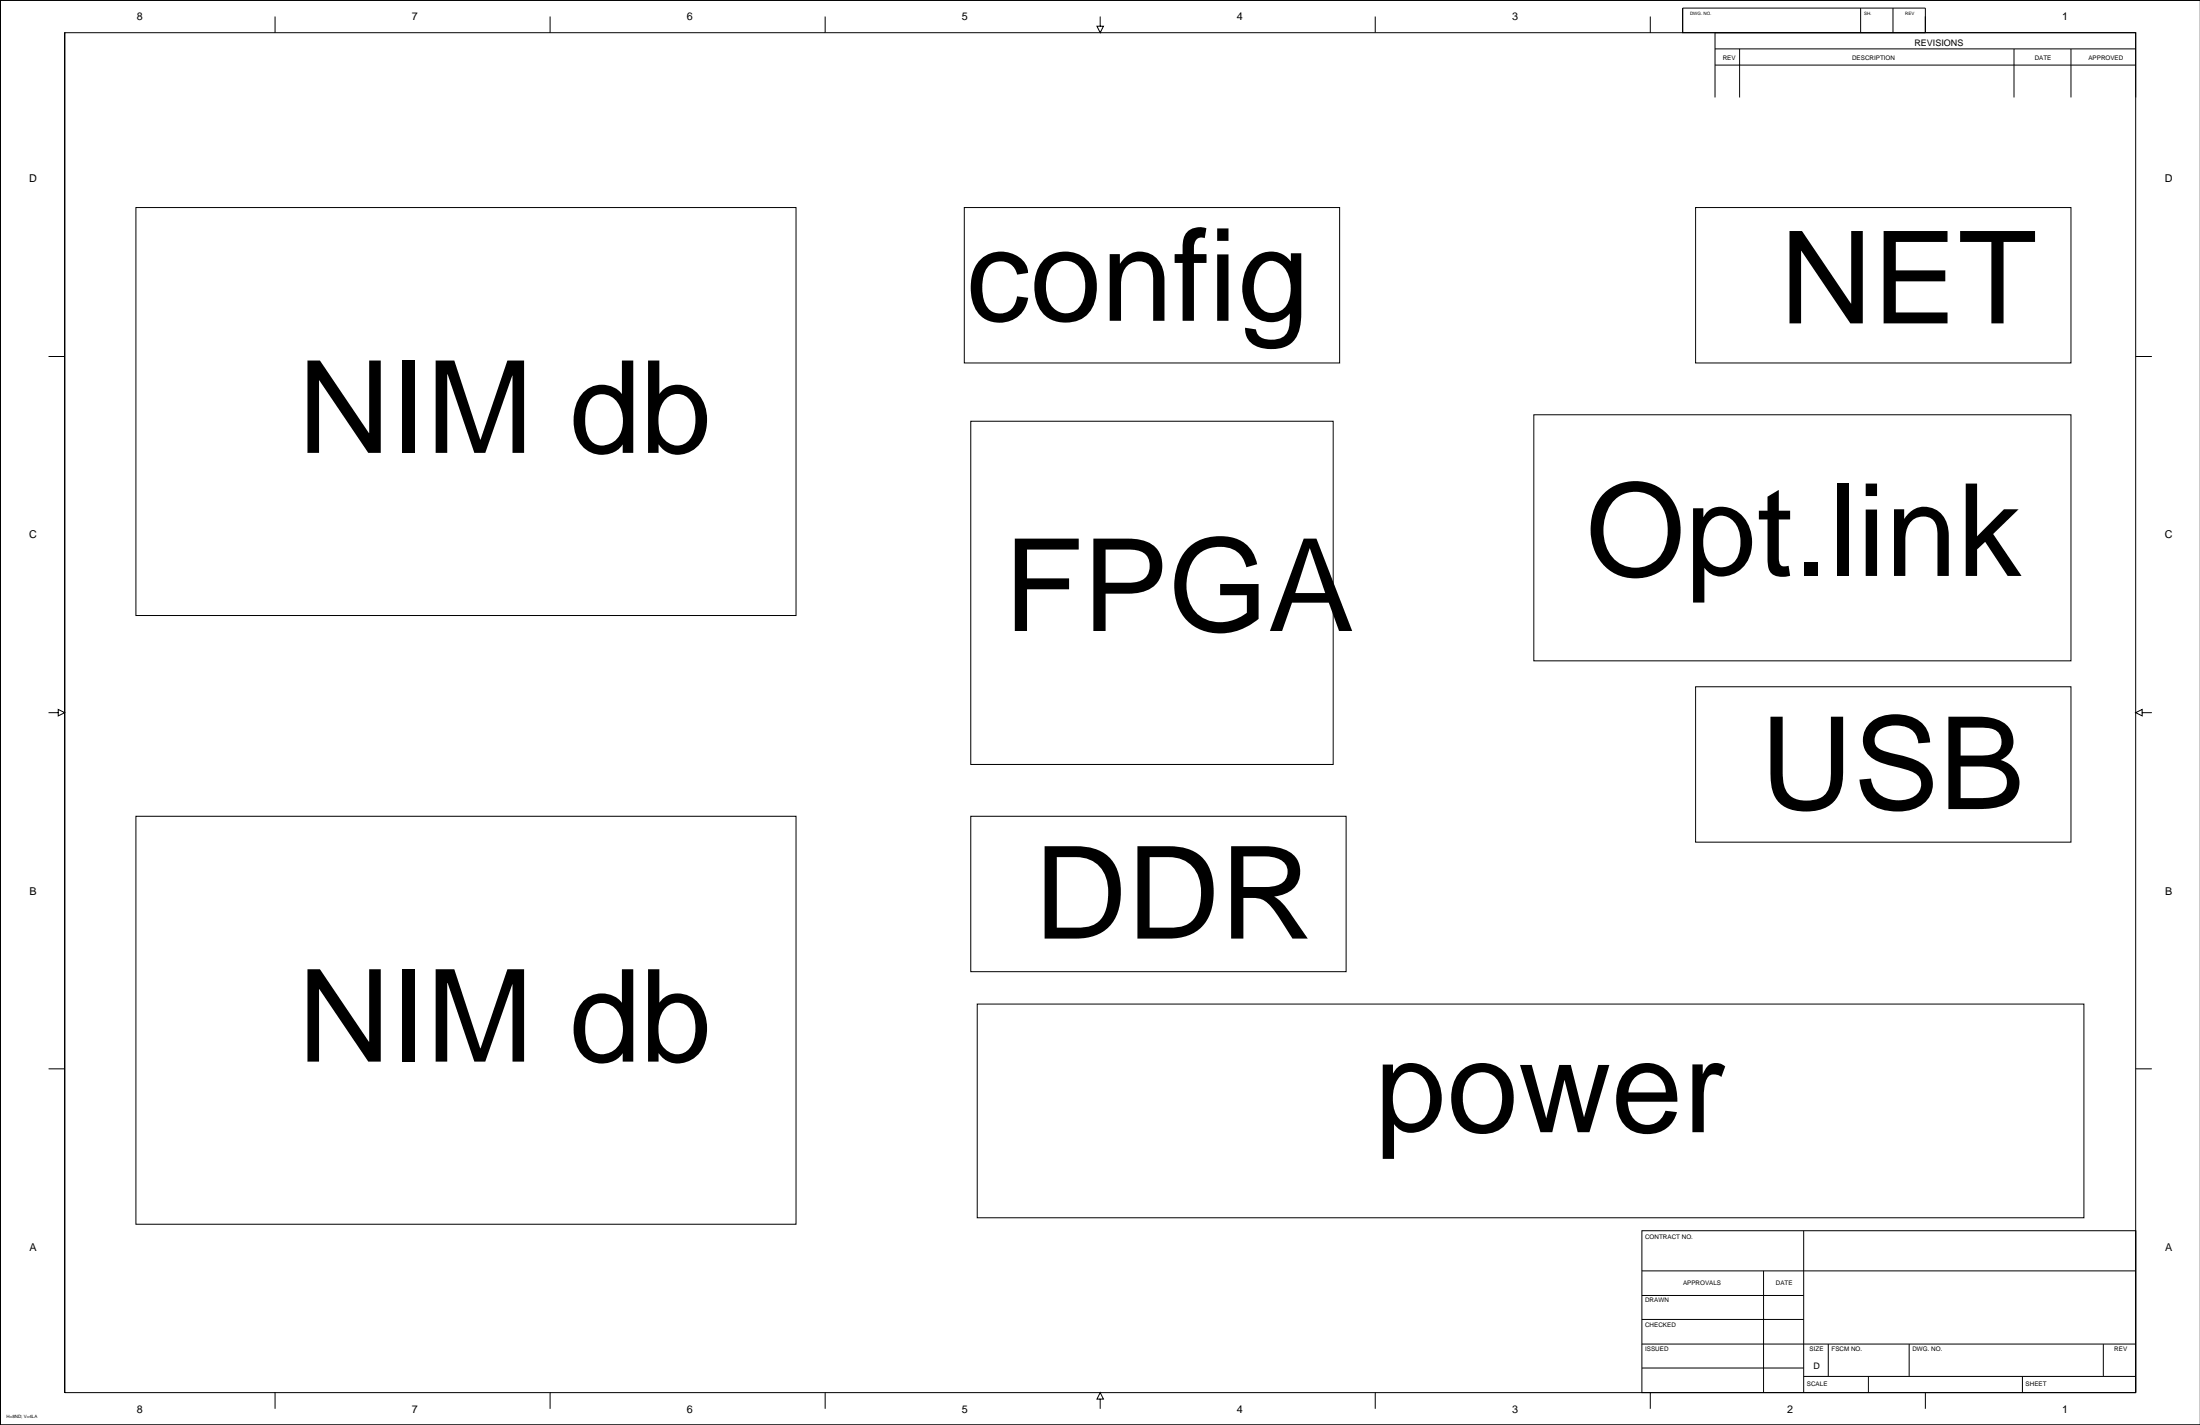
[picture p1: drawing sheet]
<svg xmlns="http://www.w3.org/2000/svg" width="863mm" height="559mm" viewBox="0 0 863 559" stroke-linecap="round" stroke-linejoin="round" font-family="sans-serif">
<g fill="none" stroke="#000" stroke-width=".39">
<path d="M0 .1v558.7v-558.7h863.3h-863.3v558.7M25.4 12.8v533.3v-533.3h812.6v533.3h-812.6M107.9 6.5v6.3M215.9 6.5v6.3M323.8 6.5v6.3M431.7 6.5v3.8h-1.3l1.3 2.5 1.3-2.5h-1.3M539.6 6.5v6.3M647.6 6.5v6.3M660.2 3.2h95.3v9.6h-95.3zM660.2 3.2v9.6M672.9 19.2h165.1M682.6 19.2v19"/>
<path d="M730.1 3.2v9.6M742.8 3.2v9.6M790.3 19.2v19M812.6 19.2v19M672.9 38.2v-25.4h165.1v25.4M672.9 25.5h165.1M53.3 81.4h259v160h-259zM378.4 81.4h147.3v60.9h-147.3zM665.3 81.4h147.3v60.9h-147.3zM19 139.8h6.4M838 139.8h6.4M380.9 165.2h142.2v134.6h-142.2z"/>
<path d="M601.8 162.7h210.8v96.4h-210.8zM19 279.5h3.9v1.2l2.5-1.2-2.5-1.3v1.3M665.3 269.3h147.3v61h-147.3zM840.5 279.5v1.2l-2.5-1.2 2.5-1.3v1.3h3.9M53.3 320.1h259v160h-259zM380.9 320.1h147.3v60.9h-147.3zM383.5 393.7h434.2v83.8h-434.2zM19 419.1h6.4M838 419.1h6.4M644.3 498.4h193.7M692 498.4v47.7M707.7 482.6v63.5"/>
<path d="M838 482.6v63.5v-63.5h-193.7v63.5h193.7M644.3 517.4h63.4M644.3 508h63.4M644.3 536.5h63.4M644.3 527.1h193.7M707.7 539.8h130.3M717.4 527.1v12.7M733.1 539.8v6.3M749.1 527.1v12.7M793.6 539.8v6.3M825.3 527.1v12.7M0 558.8h863.3z"/>
<path d="M107.9 546.1v6.4M215.9 546.1v6.4M323.8 546.1v6.4M431.7 548.6h-1.3l1.3-2.5 1.3 2.5h-1.3v3.9M539.6 546.1v6.4M647.6 546.1v6.4M755.5 546.1v6.4"/>
</g>
<g font-size="50.4">
<text x="378.9" y="125.8">config</text>
<text x="698.3" y="126.8">NET</text>
<text x="116.8" y="177.6">NIM db</text>
<text x="622.2" y="225.9">Opt.link</text>
<text x="393.9" y="247.4">FPGA</text>
<text x="690.7" y="317.3">USB</text>
<text x="405.8" y="368.1">DDR</text>
<text x="116.8" y="416.3">NIM db</text>
<text x="539.6" y="444">power</text>
</g>
<g font-size="4.2">
<text x="53.7" y="8">8</text>
<text x="161.6" y="8">7</text>
<text x="269.5" y="8">6</text>
<text x="377.5" y="8">5</text>
<text x="485.4" y="8">4</text>
<text x="593.3" y="8">3</text>
<text x="809.2" y="8">1</text>
<text x="11.4" y="71.5">D</text>
<text x="849.4" y="71.5">D</text>
<text x="11.4" y="211.1">C</text>
<text x="849.4" y="211.1">C</text>
<text x="11.5" y="350.8">B</text>
<text x="849.5" y="350.8">B</text>
<text x="11.5" y="490.5">A</text>
<text x="849.5" y="490.5">A</text>
<text x="53.7" y="554">8</text>
<text x="161.6" y="554">7</text>
<text x="269.5" y="554">6</text>
<text x="377.5" y="554">5</text>
<text x="485.4" y="554">4</text>
<text x="593.3" y="554">3</text>
<text x="701.2" y="554">2</text>
<text x="809.2" y="554">1</text>
</g>
<g font-size="3.5">
<text x="751.2" y="17.9">REVISIONS</text>
<text x="711.5" y="537">D</text>
</g>
<g font-size="2.5">
<text x="676" y="23.4">REV</text>
<text x="726.7" y="23.4">DESCRIPTION</text>
<text x="798.4" y="23.4">DATE</text>
<text x="819.5" y="23.4">APPROVED</text>
<text x="645.5" y="486">CONTRACT NO.</text>
<text x="660.4" y="503.8">APPROVALS</text>
<text x="696.8" y="503.8">DATE</text>
<text x="645.5" y="510.7">DRAWN</text>
<text x="645.5" y="520.3">CHECKED</text>
<text x="645.5" y="529.7">ISSUED</text>
<text x="710.1" y="529.7">SIZE</text>
<text x="718.7" y="529.7">FSCM NO.</text>
<text x="750.4" y="529.7">DWG. NO.</text>
<text x="829.6" y="529.7">REV</text>
<text x="709" y="543.7">SCALE</text>
<text x="794.8" y="543.7">SHEET</text>
</g>
<g font-size="1.8">
<text x="663.1" y="5.8">DWG. NO.</text>
<text x="731.4" y="5.8">SH.</text>
<text x="747.6" y="5.8">REV</text>
<text x="2.5" y="555.9">H=8ND; V=4LA</text>
</g>
</svg>
